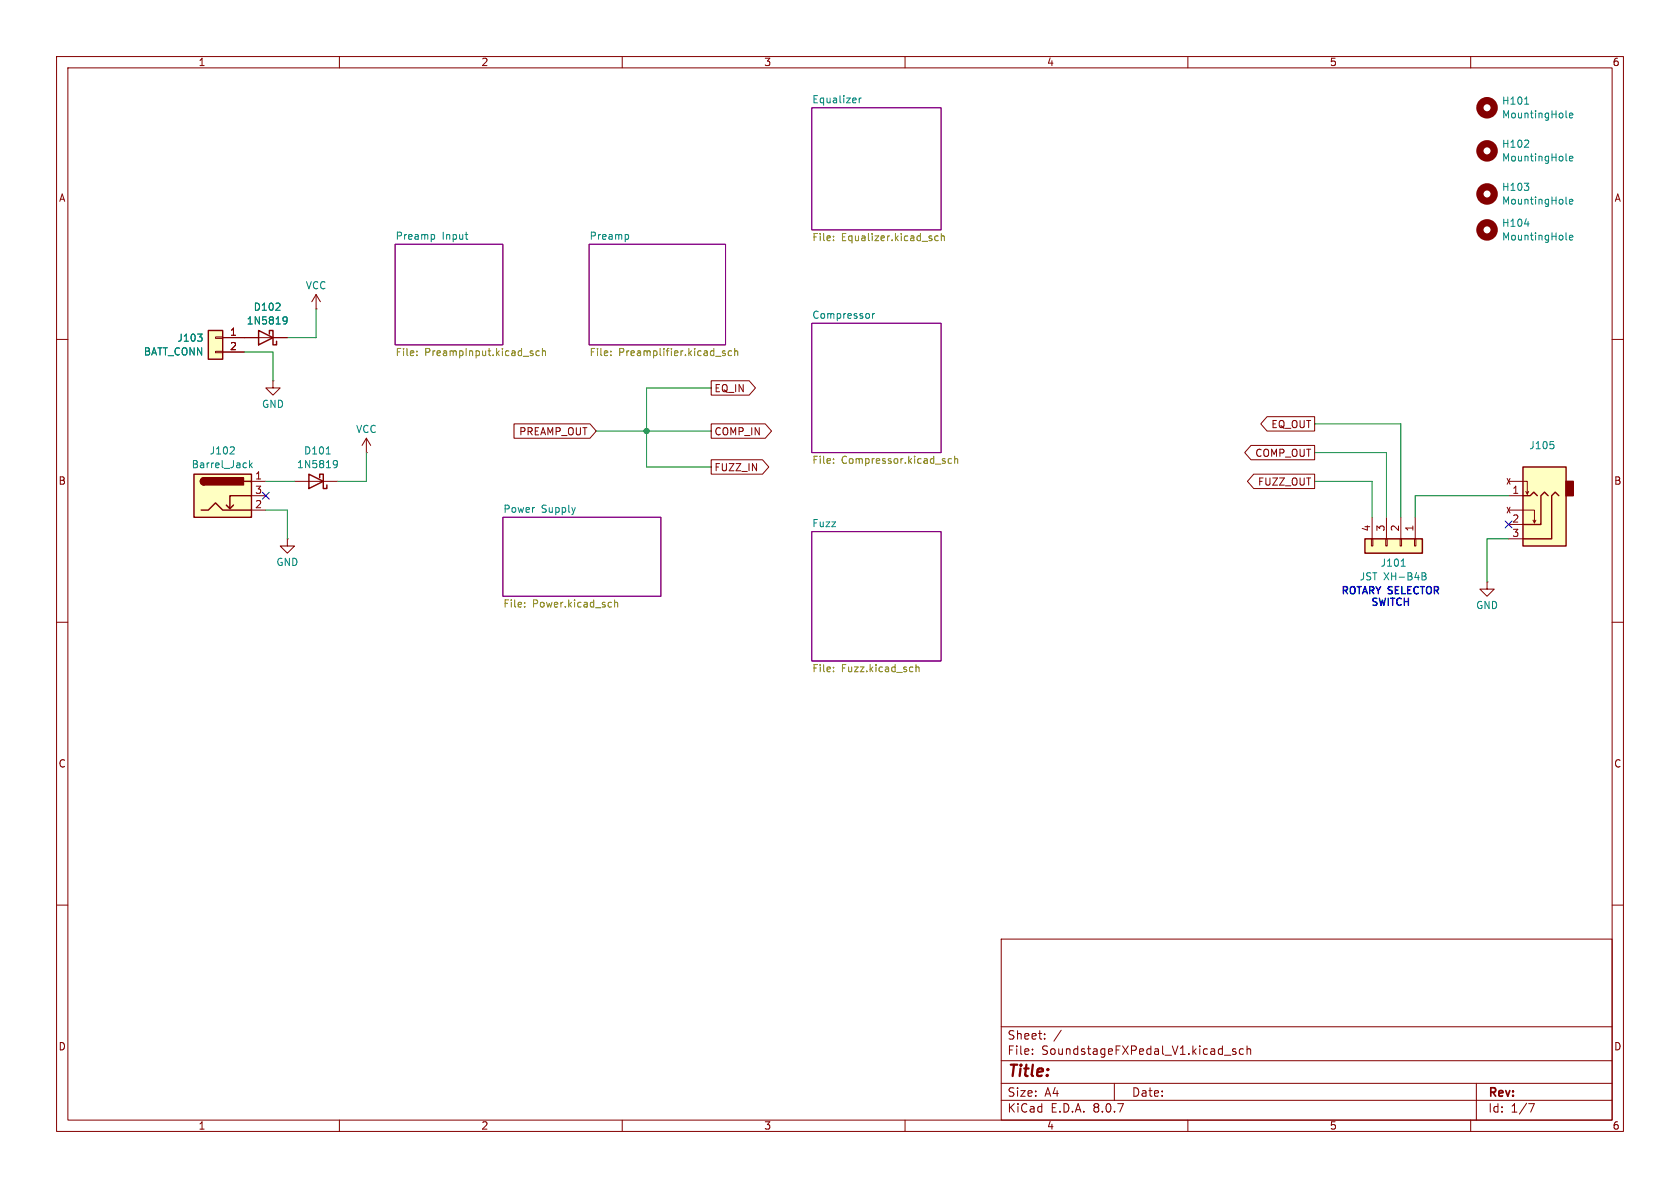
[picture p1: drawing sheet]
<svg xmlns="http://www.w3.org/2000/svg" width="297mm" height="210mm" viewBox="0 0 297 210" stroke-linecap="round" stroke-linejoin="round" font-family="sans-serif">
<g fill="none" stroke="#840000" stroke-width=".18">
<path d="M10 10h277v190h-277zM12 12h273v186h-273zM60 10v2M110 10v2M160 10v2M210 10v2M260 10v2M10 60h2M48.3 67.3v1.3h1.2l-1.2 1.3-1.3-1.3h1.3M48.3 67.3h.1M64.8 77.5l-.8 1.2M64.8 77.5v2.5"/>
<path d="M64.8 77.5l.7 1.2M285 60h2M50.8 95.3v1.2h1.3l-1.3 1.3-1.3-1.3h1.3M50.8 95.3h.1M52.1 85.1h7.6M64.8 80h.1M10 110h2M285 110h2M10 160h2M177 166h108v32h-108zM285 160h2M60 198v2"/>
<path d="M110 198v2M160 198v2M177 194.5h108M177 191.5h108M177 187.5h108M177 181.5h108M182.5 186.3v.1M182.5 185.5v.1M184.7 183.6v.1M184.7 182.8v.1M187.6 182.1l-1.3 2M197 191.5v3"/>
<path d="M210 198v2M216.5 186.5h1.1M218.5 185.5l-.4-.1-.2 .2 .1 .2 .5 .2v.3h-.6M219.8 185.5l-.4-.1-.3 .3v.4l.1 .2h.6M220.5 185.5l.2-.1 .3 .1 .1 .9M220.5 184.9v1.5M260 198v2M261 191.5v6.5M270.2 195.1h1l-.6 1.5"/>
</g>
<path d="M143.5 19.1h22.9v21.5h-22.9zM69.8 43.2h19.1v17.8h-19.1zM104.1 43.2h24.2v17.8h-24.2zM143.5 57.2h22.9v22.8h-22.9zM88.9 91.4h27.9v14h-27.9zM143.5 94h22.9v22.8h-22.9z" fill="none" stroke="#840084" stroke-width=".18"/>
<path d="M151.9 17.3v.9M152.3 17.3l-.4 .3M76.4 41.5h.3l.1 .2v.5l-.4 .1M82.2 41.5h.5M82.6 42.3h.1M110.7 41.5h.3l.1 .2v.5l-.4 .1M154.3 55.4v.9M154.6 55.4l-.3 .3M57.7 80.3h.7M59 81.5l.4-.1 .2 .1a.84 .84 0 0 1-.3 1.2h-.3M59.6 82l-.2 .2-.4-.1" fill="none" stroke="#008484" stroke-width=".18"/>
<g fill="none" stroke="#848400" stroke-width=".18">
<path d="M147.4 42.4v.1M147.4 41.8v.1M165.9 41.8l-.4-.1-.2 .2 .1 .6h.5M166.4 41.8l.2-.1 .3 .1 .1 .7M166.4 41.3v1.2M73.7 62.7v.2M73.7 62.1v.1M93.9 62.4l.3 .1 .1 .2-.2 .2h-.3M93.9 62l.3 .1M95.4 62.1l-.4-.1-.3 .3 .2 .5h.5M95.9 62.1l.2-.1 .3 .1v.8M95.9 61.6v1.3"/>
<path d="M108 62.7v.2M108 62.1v.1M128.2 62.1l-.3-.1-.2 .2 .1 .2 .4 .1v.3h-.5M129.3 62.1l-.3-.1-.3 .3 .2 .5h.4M129.9 62.1l.2-.1 .3 .1v.8M129.9 61.6v1.3M147.4 81.1v.2M147.4 81.8v.1M168.2 81.1h-.3l-.3 .2 .1 .6h.5M168.8 81.2l.1-.1h.4v.8M168.8 80.6v1.3M92.7 107.2v.1"/>
<path d="M92.7 106.5v.2M108 106.5h.1M108.1 107.3h-.1M108.7 106v1.3M108.7 106.6l.1-.1h.3l.1 .8M147.4 118v.1M147.4 118.6v.1M161.9 117.5v1.2M161.9 118l.2-.1 .3 .1 .1 .7"/>
</g>
<path d="M54.6 83.8l2.5 1.3-2.5 1.3zM56.5 84.5v-.7h.6v2.6h.7v-.7" fill="none" stroke="#840000" stroke-width=".25"/>
<path d="M34.3 83.8h10.1v7.6h-10.1z" fill="#ffffc2"/>
<path d="M34.3 83.8h10.1v7.6h-10.1zM35.6 90.2h1.2l1.3-1.3 1.3 1.3h5M36.1 84.5a.64 .64 0 0 0-.7 .6 .64 .64 0 0 0 .7 .6M41.3 89.3l-.7 .6M43.2 85.1h1.2M44.4 87.6h-3.8v2.3l-.6-.6" fill="none" stroke="#840000" stroke-width=".25"/>
<g fill="#840000" stroke="#840000" stroke-width=".25">
<path d="M35.6 84.6l.5-.1v1.2a.63 .63 0 0 1-.6-.4 .63 .63 0 0 1 .1-.7z"/>
<path d="M36.1 84.5h7v1.2h-7z"/>
</g>
<path d="M44.4 85.1h2.6M44.4 90.2h2.6M44.4 87.6h2.6" fill="none" stroke="#840000" stroke-width=".18"/>
<path d="M41.3 79l.1 .2v.3l-.8 .8h.8M44.1 81.4v1.3M44.2 82.2l.4 .5M44.6 81.8l-.5 .5" fill="none" stroke="#008484" stroke-width=".18"/>
<path d="M269.2 82.6h7.7v13.9h-7.7z" fill="#ffffc2"/>
<path d="M276.9 85.1h1.2v2.5h-1.2z" fill="#840000" stroke="#840000" stroke-width=".25"/>
<path d="M269.2 82.6h7.7v13.9h-7.7zM269.2 87.6h1.3l.6-.6 .7 .6M273.7 87.6l-.7-.6-.6 .6v5.1h-3.2M275.6 87.6l-.6-.6-.7 .6v7.7h-5.1" fill="none" stroke="#840000" stroke-width=".25"/>
<g fill="none" stroke="#840000" stroke-width=".18">
<path d="M55.9 54.6h.1M55.9 52.1l-.8 1.2M55.9 52.1v2.5M55.9 52.1l.7 1.2M266.4 84.6l.6 1M266.4 89.7l.6 1M266.7 85.1h3.3v2.3l.3-.5M266.7 90.2h4.6v2.3l.2-.6M266.7 87.6h2.5M266.7 92.7h2.5M266.7 95.3h2.5M267 84.6l-.6 1"/>
<path d="M267 89.7l-.6 1M269.7 86.9l.3 .5M271 91.9l.3 .6"/>
</g>
<g fill="none" stroke="#008484" stroke-width=".18">
<path d="M269.5 18.4h.8M269.5 26h.8M269.5 32.4h.8l-.5 .5M270.2 24.9v.4M270.2 33v.5M276.8 28.3l.2 .2M276.8 20.7l.2 .1M276.8 35.9l.2 .2M277.5 28l.6-.1-.1-.2-.4-.1-.1 .2v.6h.5M277.5 20.4l.6-.1-.1-.2-.4-.1-.1 .2v.6h.5M277.5 35.7l.6-.2-.1-.2-.4-.1-.1 .2v.6h.5M274.1 78h.6"/>
<path d="M274.6 78.6l.1 .2-.1 .5"/>
</g>
<g fill="none" stroke="#840000" stroke-width="1.3">
<circle cx="262.9" cy="19" r="1.27"/>
<circle cx="262.9" cy="34.3" r="1.27"/>
<circle cx="262.9" cy="26.7" r="1.27"/>
</g>
<path d="M36.8 58.4h2.6v5.1h-2.6z" fill="#ffffc2"/>
<path d="M38.1 59.6h1.3v.2h-1.3zM39.4 59.7h11.4M38.1 62.1h1.3v.3h-1.3zM39.4 62.2h3.8M262.9 102.9v1.2h1.3l-1.3 1.3-1.3-1.3h1.3M262.9 102.9h.1" fill="none" stroke="#840000" stroke-width=".18"/>
<path d="M36.8 58.4h2.6v5.1h-2.6zM45.7 58.4l2.6 1.3-2.6 1.3zM47.6 59.1v-.7h.7v2.6h.6v-.7" fill="none" stroke="#840000" stroke-width=".25"/>
<path d="M269.5 39.6h.8M34.9 59.1h.8l-.4 .4M35.6 59.6l.1 .2-.1 .5M50.1 56.1l.4-.1 .2 .1a.84 .84 0 0 1-.3 1.2h-.3M50.8 56.6l-.3 .2-.4-.1M276.8 42.3l.2 .1M277.5 42l.6-.1-.1-.3h-.4l-.1 .2v.6h.5" fill="none" stroke="#008484" stroke-width=".18"/>
<circle cx="262.9" cy="40.6" r="1.27" fill="none" stroke="#840000" stroke-width="1.3"/>
<path d="M241.3 95.3h10.2v2.5h-10.2z" fill="#ffffc2"/>
<g fill="none" stroke="#840000" stroke-width=".18">
<path d="M39.4 59.7h6.3M48.3 59.7h2.5M39.4 62.2h3.8M90.9 74.9h13.4l1.1 1.3-1.1 1.3h-13.4zM125.7 67.3h6.7l1.2 1.3-1.2 1.3h-6.7zM125.7 74.9h9.6l1.1 1.3-1.1 1.3h-9.6zM221.2 78.7h11.2v2.6h-11.2l-1.2-1.3zM224 73.7h8.4v2.5h-8.4l-1.1-1.3zM125.7 81.3h9.1l1.1 1.3-1.1 1.2h-9.1zM221.6 83.8h10.8v2.6h-10.8l-1.1-1.3zM242.4 95.3h.3v1.2h-.3zM242.6 91.4v3.9"/>
<path d="M245 95.3h.2v1.2h-.2zM245.1 91.4v3.9M247.5 95.3h.3v1.2h-.3zM247.6 91.4v3.9M250.1 95.3h.2v1.2h-.2zM250.2 91.4v3.9"/>
</g>
<path d="M241.3 95.3h10.2v2.5h-10.2z" fill="none" stroke="#840000" stroke-width=".25"/>
<path d="M34.9 59.1h.8l-.4 .4M35.6 59.6l.1 .2-.1 .5M50.1 56.1l.4-.1 .2 .1a.84 .84 0 0 1-.3 1.2h-.3M50.8 56.6l-.3 .2-.4-.1M247.7 100.1h.7M251.4 101.2l.6 .2 .1 .2-.3 .2M251.4 101.8h.4M251.8 101.8l.3 .3v.3l-.7 .1" fill="none" stroke="#008484" stroke-width=".18"/>
<path d="M55.9 54.6v5.1h-5.1M43.2 62.2h5.1v5.1M105.4 76.2h20.3M125.7 68.6h-11.4v14h11.4M232.4 74.9h15.2v16.5M47 90.2h3.8v5.1M47 85.1h5.1M64.8 80v5.1h-5.1M232.4 85.1h10.2v6.3M232.4 80h12.7v11.4M266.7 87.6h-16.5v3.8M266.7 95.3h-3.8v7.6" fill="none" stroke="#008400" stroke-width=".18"/>
<path d="M46.4 87l1.2 1.2M47.6 87l-1.2 1.2M266.1 92.1l1.2 1.2M267.3 92.1l-1.2 1.2" fill="none" stroke="#000084" stroke-width=".18"/>
<circle cx="114.3" cy="76.2" r=".46" fill="#008400" stroke="#008400" stroke-width=".18"/>
<text font-size="2.8" fill="#840000" x="178" y="190.9">Title:</text>
<g font-size="2.1" fill="#840000">
<text x="178" y="184">Sheet:</text>
<text x="178" y="186.7">File:</text>
<text x="184.1" y="186.7">SoundstageFXPedal_V1.kicad_sch</text>
<text x="178" y="196.9">KiCad</text>
<text x="178" y="194.1">Size:</text>
<text x="184.7" y="194.1">A4</text>
<text x="185.7" y="196.9">E.D.A.</text>
<text x="193.3" y="196.9">8.0.7</text>
<text x="200" y="194.1">Date:</text>
<text x="263" y="194.3">Rev:</text>
<text x="263" y="196.9">Id:</text>
<text x="267.1" y="196.9">1/7</text>
</g>
<g font-size="1.8" fill="#840000">
<text x="35" y="11.9">1</text>
<text x="85" y="11.9">2</text>
<text x="135" y="11.9">3</text>
<text x="185" y="11.9">4</text>
<text x="235" y="11.9">5</text>
<text x="285" y="11.9">6</text>
<text x="10.3" y="35.9">A</text>
<text x="285.3" y="35.9">A</text>
<text x="40.6" y="59.4">1</text>
<text x="40.6" y="62">2</text>
<text x="126.2" y="69.5">EQ_IN</text>
<text x="91.7" y="77.2">PREAMP_OUT</text>
<text x="126.2" y="77.2">COMP_IN</text>
<text x="224.7" y="75.9">EQ_OUT</text>
<text x="126.2" y="83.5">FUZZ_IN</text>
<text x="221.8" y="81">COMP_OUT</text>
<text x="10.3" y="85.9">B</text>
<text x="45" y="84.8">1</text>
<text x="45" y="89.9">2</text>
<text x="45" y="87.4">3</text>
<text x="222.3" y="86">FUZZ_OUT</text>
<text x="267.3" y="87.4">1</text>
<text x="285.3" y="85.9">B</text>
<text x="242.3" y="94.1" transform="rotate(-90 242.3 94.1)">4</text>
<text x="244.9" y="94.1" transform="rotate(-90 244.9 94.1)">3</text>
<text x="247.4" y="94.1" transform="rotate(-90 247.4 94.1)">2</text>
<text x="249.9" y="94.1" transform="rotate(-90 249.9 94.1)">1</text>
<text x="267.3" y="92.5">2</text>
<text x="267.3" y="95">3</text>
<text x="10.3" y="135.9">C</text>
<text x="285.3" y="135.9">C</text>
<text x="10.3" y="185.9">D</text>
<text x="285.3" y="185.9">D</text>
<text x="35" y="199.9">1</text>
<text x="85" y="199.9">2</text>
<text x="135" y="199.9">3</text>
<text x="185" y="199.9">4</text>
<text x="235" y="199.9">5</text>
<text x="285" y="199.9">6</text>
</g>
<g font-size="1.8" fill="#008484">
<text x="143.5" y="18.3">Equalizer</text>
<text x="265.4" y="18.7">H101</text>
<text x="265.4" y="21.1">MountingHole</text>
<text x="265.4" y="26.3">H102</text>
<text x="265.4" y="28.7">MountingHole</text>
<text x="265.4" y="33.9">H103</text>
<text x="265.4" y="36.4">MountingHole</text>
<text x="265.4" y="40.3">H104</text>
<text x="69.8" y="42.5">Preamp</text>
<text x="78.2" y="42.5">Input</text>
<text x="104.1" y="42.5">Preamp</text>
<text x="265.4" y="42.7">MountingHole</text>
<text x="54" y="51.3">VCC</text>
<text x="43.5" y="57.6">1N5819</text>
<text x="44.8" y="55.1">D102</text>
<text x="143.5" y="56.4">Compressor</text>
<text x="25.3" y="63">BATT_CONN</text>
<text x="31.3" y="60.6">J103</text>
<text x="46.2" y="72.3">GND</text>
<text x="62.9" y="76.7">VCC</text>
<text x="33.8" y="83">Barrel_Jack</text>
<text x="37" y="80.5">J102</text>
<text x="52.4" y="83">1N5819</text>
<text x="53.6" y="80.5">D101</text>
<text x="270.3" y="79.6">J105</text>
<text x="88.9" y="90.7">Power</text>
<text x="95.7" y="90.7">Supply</text>
<text x="143.5" y="93.3">Fuzz</text>
<text x="48.8" y="100.2">GND</text>
<text x="244" y="100.4">J101</text>
<text x="240.3" y="102.8">JST XH-B4B</text>
<text x="260.9" y="107.9">GND</text>
</g>
<g font-size="1.8" fill="#848400">
<text x="143.5" y="43">File:</text>
<text x="148.7" y="43">Equalizer.kicad_sch</text>
<text x="69.8" y="63.3">File:</text>
<text x="75.1" y="63.3">PreampInput.kicad_sch</text>
<text x="104.1" y="63.3">File:</text>
<text x="109.4" y="63.3">Preamplifier.kicad_sch</text>
<text x="143.5" y="82.3">File:</text>
<text x="148.7" y="82.3">Compressor.kicad_sch</text>
<text x="88.9" y="107.7">File:</text>
<text x="94.1" y="107.7">Power.kicad_sch</text>
<text x="143.5" y="119.2">File:</text>
<text x="148.7" y="119.2">Fuzz.kicad_sch</text>
</g>
<g font-size="1.8" fill="#0000c2">
<text x="236.9" y="105.4">ROTARY SELECTOR</text>
<text x="242.2" y="107.5">SWITCH</text>
</g>
</svg>
